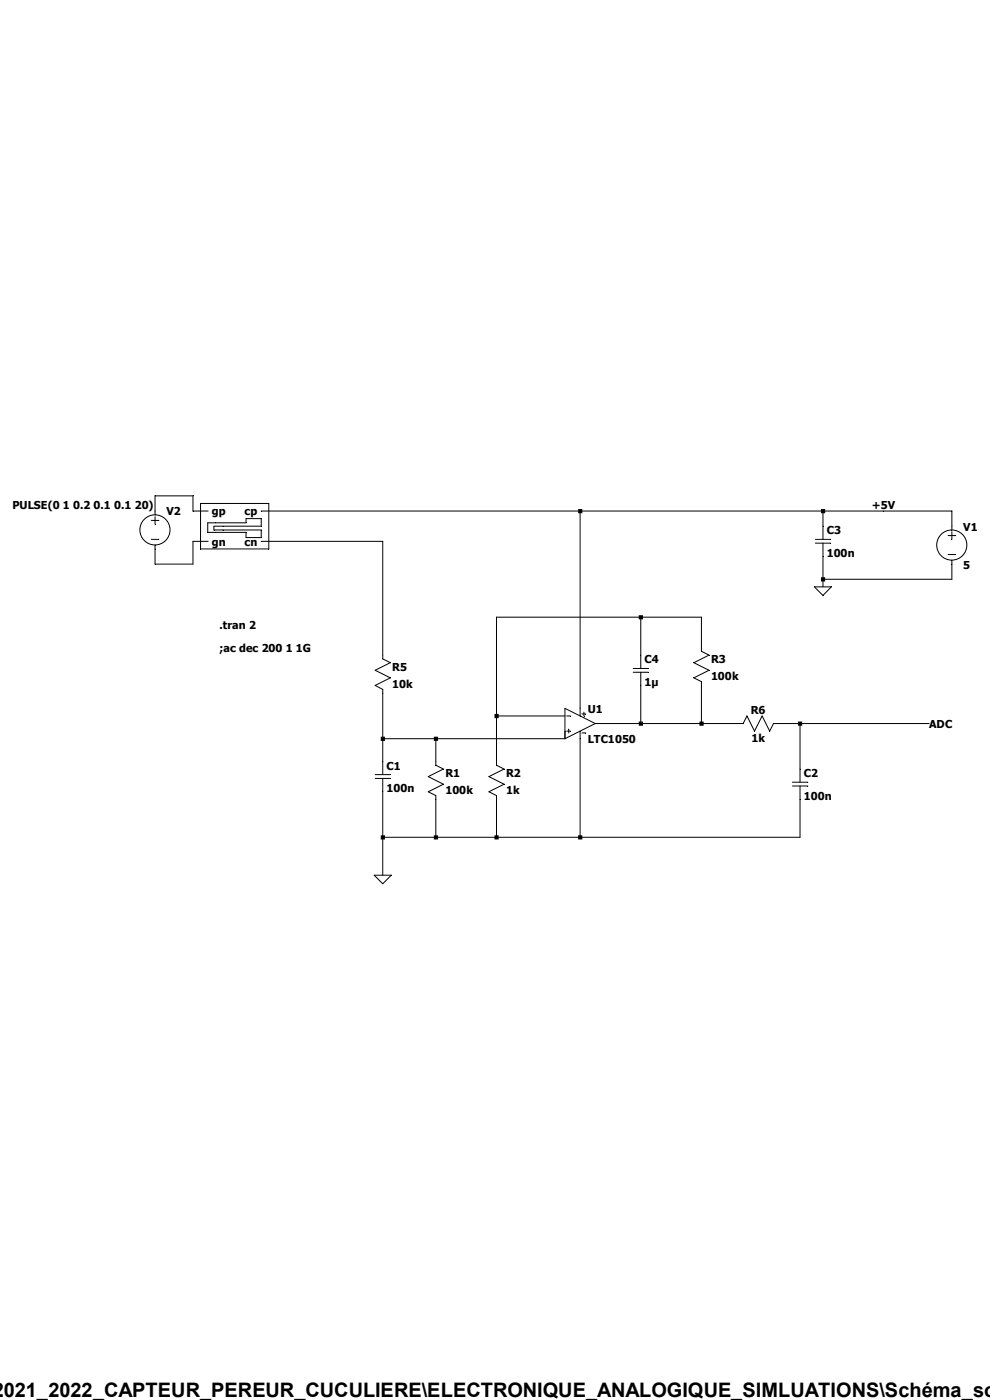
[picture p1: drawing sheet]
<svg xmlns="http://www.w3.org/2000/svg" width="210mm" height="297mm" viewBox="0 0 210 297" stroke-linecap="round" stroke-linejoin="round" font-family="sans-serif">
<g fill="none" stroke="#000" stroke-width=".21">
<path d="M32.1 114.4h1.6M32.1 110.4h1.6M32.9 109.6v1.6M42.5 106.8h14.5v9.7h-14.5zM44.1 110.9h8.1v-.9h3.2v1.6h-10v.8h10v1.6h-3.2v-1.1h-8.1zM44.2 108.4h-3.3v-3.2h-8v4M44.2 114.9h-3.3v4.8h-8v-4M55.4 114.9h25.8v24.9l1.6 .8-3.2 1.6 3.2 1.6-3.2 1.6 1.6 .9v18M55.4 108.4h146.5v4M123.1 108.4v43.5M173 114.4h3.2M173 115.2h3.2"/>
<path d="M174.6 108.4v6M174.6 115.2v9.3M201.1 113.6h1.6M201.1 117.6h1.6M201.9 112.8v1.6M201.9 118.9v4h-27.3M135.9 130.9v10.9M172.8 124.5h3.6l-1.8 1.8zM81.2 156.7h38.6M92.5 156.7v5.6l1.6 .9-3.3 1.6 3.3 1.6-3.3 1.6 1.7 .8v8.8M105.3 151.9h14.5M120.2 151.9h.8"/>
<path d="M120.2 155.1h.8M120.6 154.7v.8M123.1 155.1v22.5M123.4 151.5h.8M123.4 155.5h.8M123.9 151.1v.8M126.3 153.5l-6.5-3.2v6.4M126.3 153.5l-6.5 3.2M126.3 153.5h31.3l.9-1.6 1.6 3.2 1.6-3.2 1.6 3.2 .8-1.6h33M134.3 141.8h3.2M134.3 142.6h3.2M135.9 142.6v10.9"/>
<path d="M148.8 153.5v-8.9l-1.6-.8 3.2-1.6-3.2-1.6 3.2-1.6-1.6-.8v-7.3h-43.5v31.4l1.6 .9-3.2 1.6 3.2 1.6-3.2 1.6 1.6 .8v8.8M169.7 153.5v12.4M79.6 164.3h3.2M79.6 165.1h3.2M81.2 165.1v20.6M168.1 165.9h3.3M168.1 166.8h3.3M169.7 166.8v10.8h-88.5M79.4 185.7h3.6l-1.8 1.8z"/>
<circle cx="32.9" cy="112.4" r="3.2"/>
<circle cx="201.9" cy="115.6" r="3.2"/>
</g>
<g fill="#000">
<path d="M80.8 177.2h.9v.9h-.9zM92 156.3h.9v.9h-.9zM92 177.2h.9v.9h-.9zM104.9 151.5h.9v.9h-.9zM104.9 177.2h.9v.9h-.9zM122.6 108h.9v.9h-.9zM122.6 177.2h.9v.9h-.9zM135.5 130.5h.9v.9h-.9zM135.5 153.1h.9v.9h-.9zM148.4 153.1h.9v.9h-.9zM169.3 153.1h.9v.9h-.9zM174.2 108h.8v.9h-.8zM174.2 122.5h.8v.9h-.8z" fill-rule="evenodd"/>
<path d="M80.8 156.3h.9v.9h-.9z" fill-rule="evenodd"/>
</g>
<text font-size="4.2" x=".8" y="296.3">021_2022_CAPTEUR_PEREUR_CUCULIERE\ELECTRONIQUE_ANALOGIQUE_SIMLUATIONS\Schéma_so</text>
<g font-size="2.3">
<text x="185" y="108">+5V</text>
<text x="2.6" y="108">PULSE(0 1 0.2 0.1 0.1 20)</text>
<text x="35.3" y="109.3">V2</text>
<text x="45" y="109.3">gp</text>
<text x="51.9" y="109.3">cp</text>
<text x="175.4" y="113.4">C3</text>
<text x="204.3" y="112.6">V1</text>
<text x="45" y="115.8">gn</text>
<text x="51.9" y="115.8">cn</text>
<text x="175.4" y="118.2">100n</text>
<text x="204.3" y="120.6">5</text>
<text x="46.6" y="133.5">.tran 2</text>
<text x="46.6" y="138.3">;ac dec 200 1 1G</text>
<text x="83.2" y="142.3">R5</text>
<text x="136.7" y="140.7">C4</text>
<text x="150.8" y="140.7">R3</text>
<text x="83.2" y="146">10k</text>
<text x="136.7" y="145.5">1µ</text>
<text x="150.8" y="144.4">100k</text>
<text x="124.7" y="151.2">U1</text>
<text x="159.3" y="151.4">R6</text>
<text x="197.1" y="154.4">ADC</text>
<text x="124.7" y="157.6">LTC1050</text>
<text x="159.4" y="157.4">1k</text>
<text x="82" y="163.3">C1</text>
<text x="94.5" y="164.9">R1</text>
<text x="107.4" y="164.9">R2</text>
<text x="170.5" y="164.9">C2</text>
<text x="82" y="168.1">100n</text>
<text x="94.5" y="168.5">100k</text>
<text x="107.4" y="168.5">1k</text>
<text x="170.5" y="169.7">100n</text>
</g>
</svg>
